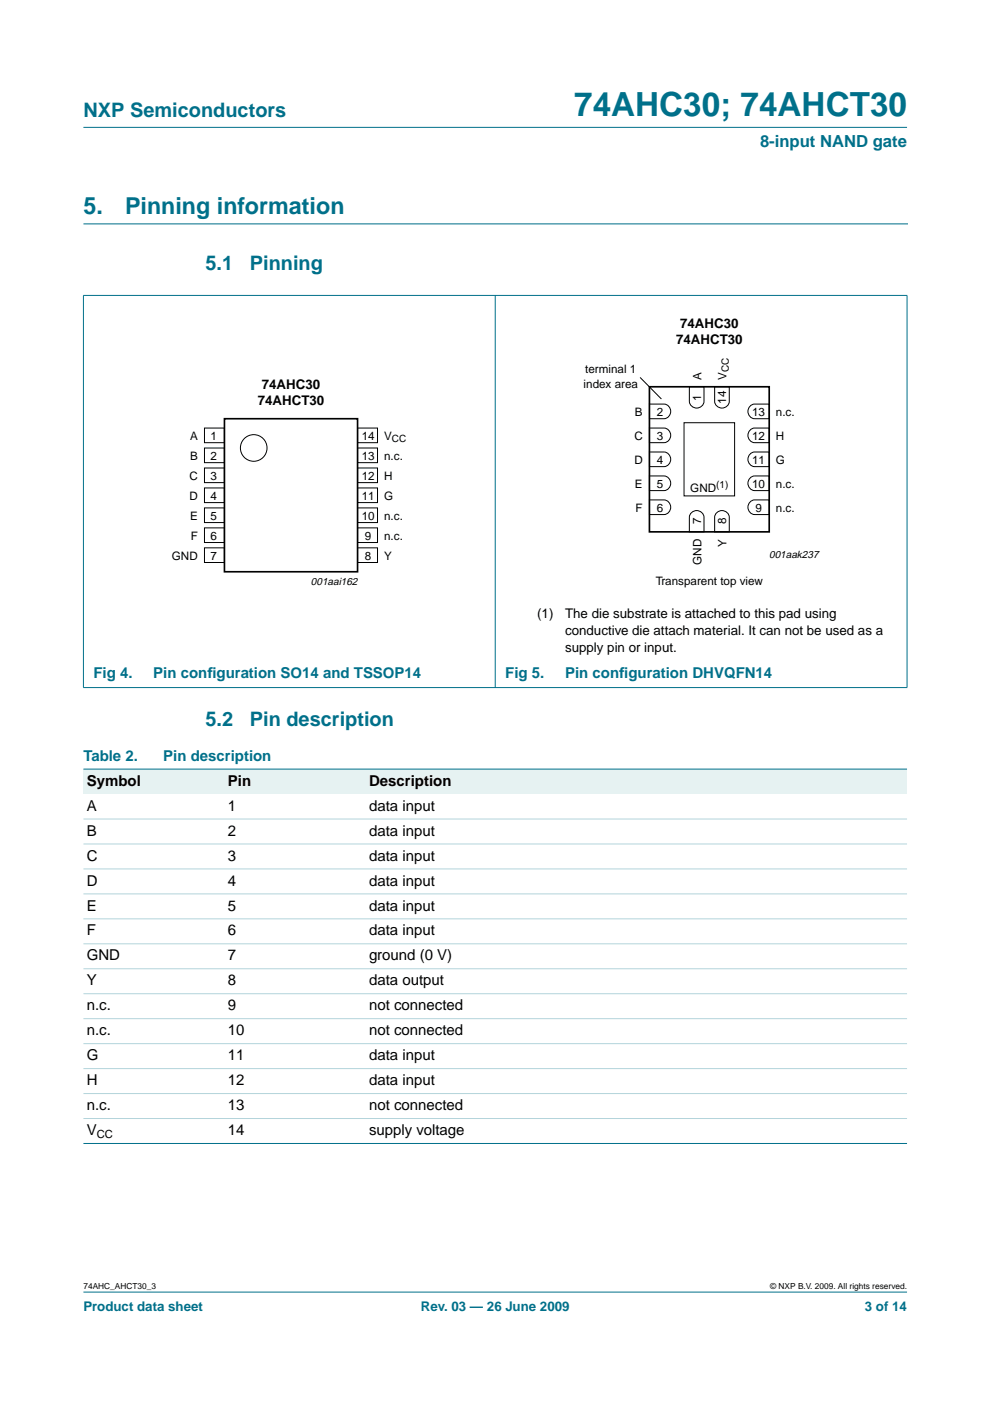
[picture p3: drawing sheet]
<svg xmlns="http://www.w3.org/2000/svg" width="210mm" height="297mm" viewBox="0 0 210 297" stroke-linecap="round" stroke-linejoin="round" font-family="sans-serif">
<g fill="#00708a" stroke="#00708a" stroke-width=".21">
<path d="M17.7 273.9h174.6z"/>
<path d="M17.7 27h174.6z"/>
<path d="M17.7 62.7v83z"/>
<path d="M105 62.6v83.2z"/>
<path d="M192.3 62.7v83z"/>
<path d="M17.6 62.6h174.8z"/>
<path d="M17.6 145.8h174.8z"/>
</g>
<path d="M17.7 47.5h174.7" fill="none" stroke="#00708a" stroke-width=".21"/>
<g fill="none" stroke="#000" stroke-width=".21">
<path d="M43.4 90.8h4.2v3.1h-4.2zM43.4 95h4.2v3.1h-4.2zM43.4 99.2h4.2v3.1h-4.2zM75.8 99.2h4.2v3.1h-4.2zM75.8 90.8h4.2v3.1h-4.2zM75.8 95h4.2v3.1h-4.2zM135.7 80l4.5 4.6M137.7 95.8h3.1a1.56 1.56 0 0 1 1.4 1.6 1.56 1.56 0 0 1-1.4 1.5h-3.1zM137.7 90.8h3.1a1.56 1.56 0 0 1 1.4 1.5 1.56 1.56 0 0 1-1.4 1.6h-3.1zM137.7 85.7h3.1a1.56 1.56 0 0 1 1.4 1.5 1.56 1.56 0 0 1-1.4 1.6h-3.1zM145 89.6h10.8v15.5h-10.8zM146.2 82h3.1v3.1a1.56 1.56 0 0 1-1.6 1.4 1.56 1.56 0 0 1-1.5-1.4z"/>
<path d="M151.5 82h3.1v3.1a1.56 1.56 0 0 1-1.5 1.4 1.56 1.56 0 0 1-1.6-1.4zM159.2 96.2l.8-.4h3.1v3.1h-3.1a1.57 1.57 0 0 1-1.4-1.1 1.57 1.57 0 0 1 .6-1.6zM159.2 91.1l.8-.3h3.1v3.1h-3.1a1.57 1.57 0 0 1-1.4-1.2 1.57 1.57 0 0 1 .6-1.6zM159.2 86l.8-.3h3.1v3.1h-3.1a1.57 1.57 0 0 1-1.4-1.1 1.57 1.57 0 0 1 .6-1.7zM43.4 103.5h4.2v3.1h-4.2zM43.4 107.7h4.2v3.1h-4.2zM43.4 111.9h4.2v3.1h-4.2zM43.4 116.2h4.2v3.1h-4.2zM75.8 116.2h4.2v3.1h-4.2zM75.8 107.7h4.2v3.1h-4.2zM75.8 111.9h4.2v3.1h-4.2zM75.8 103.5h4.2v3.1h-4.2z"/>
<path d="M137.7 106h3.1a1.56 1.56 0 0 1 1.4 1.5 1.56 1.56 0 0 1-1.4 1.6h-3.1zM137.7 100.9h3.1a1.56 1.56 0 0 1 1.4 1.6 1.56 1.56 0 0 1-1.4 1.5h-3.1zM146.5 108.8a1.57 1.57 0 0 1 1.7-.5 1.57 1.57 0 0 1 1.1 1.4v3.1h-3.1v-3.1zM151.8 108.8a1.57 1.57 0 0 1 1.7-.5 1.57 1.57 0 0 1 1.1 1.4v3.1h-3.1v-3.1zM159.2 106.3l.8-.3h3.1v3.1h-3.1a1.57 1.57 0 0 1-1.4-1.1 1.57 1.57 0 0 1 .6-1.7zM159.2 101.2l.8-.3h3.1v3.1h-3.1a1.57 1.57 0 0 1-1.4-1.1 1.57 1.57 0 0 1 .6-1.7z"/>
<circle cx="53.8" cy="95" r="2.82"/>
</g>
<path d="M47.6 88.8h28.2v32.4h-28.2zM137.7 82h25.4v30.8h-25.4z" fill="none" stroke="#000" stroke-width=".35"/>
<g fill="#e6f2f2">
<path d="M17.7 163.1h29.9v5.3h-29.9z" fill-rule="evenodd"/>
<path d="M47.6 163.1h30v5.3h-30z" fill-rule="evenodd"/>
<path d="M77.6 163.1h114.7v5.3h-114.7z" fill-rule="evenodd"/>
</g>
<g fill="#00708a" stroke="#00708a" stroke-width=".21">
<path d="M17.7 163.1h174.6z"/>
<path d="M17.7 242.4h174.6z"/>
</g>
<g fill="#b3d4db" stroke="#b3d4db" stroke-width=".21">
<path d="M17.7 173.6h174.6z"/>
<path d="M17.7 178.9h174.6z"/>
<path d="M17.7 184.2h174.6z"/>
<path d="M17.7 189.5h174.6z"/>
<path d="M17.7 194.8h174.6z"/>
<path d="M17.7 200.1h174.6z"/>
<path d="M17.7 205.4h174.6z"/>
<path d="M17.7 210.7h174.6z"/>
<path d="M17.7 216h174.6z"/>
<path d="M17.7 221.3h174.6z"/>
<path d="M17.7 226.6h174.6z"/>
<path d="M17.7 231.9h174.6z"/>
<path d="M17.7 237.1h174.6z"/>
</g>
<text font-size="7.1" fill="#00708a" x="121.7" y="24.7">74AHC30; 74AHCT30</text>
<g font-size="4.9" fill="#00708a">
<text x="17.7" y="45.5">5.</text>
<text x="26.5" y="45.5">Pinning information</text>
</g>
<g font-size="4.2" fill="#00708a">
<text x="17.7" y="24.9">NXP Semiconductors</text>
<text x="43.6" y="57.3">5.1</text>
<text x="53" y="57.3">Pinning</text>
<text x="43.6" y="153.9">5.2</text>
<text x="53" y="153.9">Pin description</text>
</g>
<text font-size="3.5" fill="#00708a" x="161.2" y="31.1">8-input NAND gate</text>
<g font-size="3.2" fill="#00708a">
<text x="19.8" y="143.7">Fig 4.</text>
<text x="32.5" y="143.7">Pin conf</text>
<text x="44" y="143.7">iguration SO14 and TSSOP14</text>
<text x="107.1" y="143.7">Fig 5.</text>
<text x="119.8" y="143.7">Pin conf</text>
<text x="131.3" y="143.7">iguration DHVQFN14</text>
<text x="17.7" y="161.3">Table 2.</text>
<text x="34.6" y="161.3">Pin description</text>
</g>
<g font-size="3.2">
<text x="18.4" y="166.6">Symbol</text>
<text x="48.3" y="166.6">Pin</text>
<text x="78.3" y="166.6">Description</text>
<text x="18.4" y="171.9">A</text>
<text x="48.3" y="171.9">1</text>
<text x="78.3" y="171.9">data input</text>
<text x="18.4" y="177.2">B</text>
<text x="48.3" y="177.2">2</text>
<text x="78.3" y="177.2">data input</text>
<text x="18.4" y="182.5">C</text>
<text x="48.3" y="182.5">3</text>
<text x="78.3" y="182.5">data input</text>
<text x="18.4" y="187.8">D</text>
<text x="48.3" y="187.8">4</text>
<text x="78.3" y="187.8">data input</text>
<text x="18.4" y="193.1">E</text>
<text x="48.3" y="193.1">5</text>
<text x="78.3" y="193.1">data input</text>
<text x="18.4" y="198.3">F</text>
<text x="18.4" y="203.6">GND</text>
<text x="48.3" y="198.3">6</text>
<text x="48.3" y="203.6">7</text>
<text x="78.3" y="203.6">ground (0 V)</text>
<text x="78.3" y="198.3">data input</text>
<text x="18.4" y="208.9">Y</text>
<text x="48.3" y="208.9">8</text>
<text x="78.3" y="208.9">data output</text>
<text x="18.4" y="214.2">n.c.</text>
<text x="48.3" y="214.2">9</text>
<text x="78.3" y="214.2">not connected</text>
<text x="18.4" y="219.5">n.c.</text>
<text x="48.3" y="219.5">10</text>
<text x="78.3" y="219.5">not connected</text>
<text x="18.4" y="224.8">G</text>
<text x="48.3" y="224.8">11</text>
<text x="78.3" y="224.8">data input</text>
<text x="18.4" y="230.1">H</text>
<text x="48.3" y="230.1">12</text>
<text x="78.3" y="230.1">data input</text>
<text x="18.4" y="235.4">n.c.</text>
<text x="48.3" y="235.4">13</text>
<text x="78.3" y="235.4">not connected</text>
<text x="18.4" y="240.7">V</text>
<text x="48.3" y="240.7">14</text>
<text x="78.3" y="240.7">supply voltage</text>
</g>
<g font-size="2.8">
<text x="144.2" y="69.6">74AHC30</text>
<text x="143.3" y="72.9">74AHCT30</text>
<text x="55.5" y="82.6">74AHC30</text>
<text x="54.6" y="85.9">74AHCT30</text>
<text x="113.9" y="131.1">(1)</text>
<text x="119.8" y="131.1">The die substrate is attached to this pad using</text>
<text x="119.8" y="134.6">conductive die attach material. It can not be used as a</text>
<text x="119.8" y="138.1">supply pin or input.</text>
</g>
<g font-size="2.8" fill="#00708a">
<text x="17.7" y="278">Product data sheet</text>
<text x="89.2" y="278">Rev. 03 — 26 June 2009</text>
<text x="183.4" y="278">3 of 14</text>
</g>
<g font-size="2.5">
<text x="123.7" y="82.2">index area</text>
<text x="124.1" y="79.2">terminal 1</text>
<text x="148.7" y="80.6" transform="rotate(-90 148.7 80.6)">A</text>
<text x="154.1" y="80.6" transform="rotate(-90 154.1 80.6)">V</text>
<text x="134.6" y="88.2">B</text>
<text x="139.3" y="88.1">2</text>
<text x="148.6" y="84.9" transform="rotate(-90 148.6 84.9)">1</text>
<text x="154" y="85.6" transform="rotate(-90 154 85.6)">14</text>
<text x="159.5" y="88.1">13</text>
<text x="164.5" y="88.2">n.c.</text>
<text x="40.3" y="93.3">A</text>
<text x="44.6" y="93.2">1</text>
<text x="76.7" y="93.2">14</text>
<text x="81.5" y="93.3">V</text>
<text x="134.5" y="93.3">C</text>
<text x="139.3" y="93.2">3</text>
<text x="159.5" y="93.2">12</text>
<text x="164.5" y="93.3">H</text>
<text x="40.2" y="101.8">C</text>
<text x="40.3" y="97.5">B</text>
<text x="44.6" y="97.5">2</text>
<text x="44.6" y="101.7">3</text>
<text x="76.7" y="101.7">12</text>
<text x="76.7" y="97.5">13</text>
<text x="81.5" y="97.5">n.c.</text>
<text x="81.5" y="101.8">H</text>
<text x="134.5" y="98.4">D</text>
<text x="139.3" y="98.3">4</text>
<text x="159.5" y="98.3">11</text>
<text x="164.5" y="98.4">G</text>
<text x="40.2" y="106">D</text>
<text x="44.6" y="105.9">4</text>
<text x="76.7" y="105.9">11</text>
<text x="81.5" y="106">G</text>
<text x="134.6" y="103.5">E</text>
<text x="139.3" y="103.4">5</text>
<text x="146.4" y="104.3">GND</text>
<text x="159.5" y="103.4">10</text>
<text x="164.5" y="103.5">n.c.</text>
<text x="40.3" y="110.2">E</text>
<text x="44.6" y="110.2">5</text>
<text x="76.7" y="110.2">10</text>
<text x="81.5" y="110.2">n.c.</text>
<text x="134.8" y="108.5">F</text>
<text x="139.3" y="108.5">6</text>
<text x="148.6" y="111.2" transform="rotate(-90 148.6 111.2)">7</text>
<text x="154" y="111.2" transform="rotate(-90 154 111.2)">8</text>
<text x="160.1" y="108.5">9</text>
<text x="164.5" y="108.5">n.c.</text>
<text x="36.5" y="118.7">GND</text>
<text x="40.4" y="114.5">F</text>
<text x="44.6" y="114.4">6</text>
<text x="44.6" y="118.6">7</text>
<text x="77.4" y="118.7">8</text>
<text x="77.4" y="114.5">9</text>
<text x="81.5" y="114.5">n.c.</text>
<text x="81.5" y="118.7">Y</text>
<text x="148.7" y="119.7" transform="rotate(-90 148.7 119.7)">GND</text>
<text x="154.1" y="115.9" transform="rotate(-90 154.1 115.9)">Y</text>
<text x="139" y="124.1">Transparent top view</text>
</g>
<text font-size="2.4" x="20.5" y="241.2">CC</text>
<g font-size="2.2">
<text x="163.1" y="118.4">001aak237</text>
<text x="65.9" y="124">001aai162</text>
</g>
<g font-size="2.1">
<text x="154.6" y="78.9" transform="rotate(-90 154.6 78.9)">CC</text>
<text x="83.1" y="93.8">CC</text>
<text x="151.8" y="103.6">(1)</text>
</g>
<g font-size="1.8">
<text x="17.7" y="273.4">74AHC_AHCT30_3</text>
<text x="163.3" y="273.4">© NXP B.V. 2009. All rights reserved.</text>
</g>
</svg>
